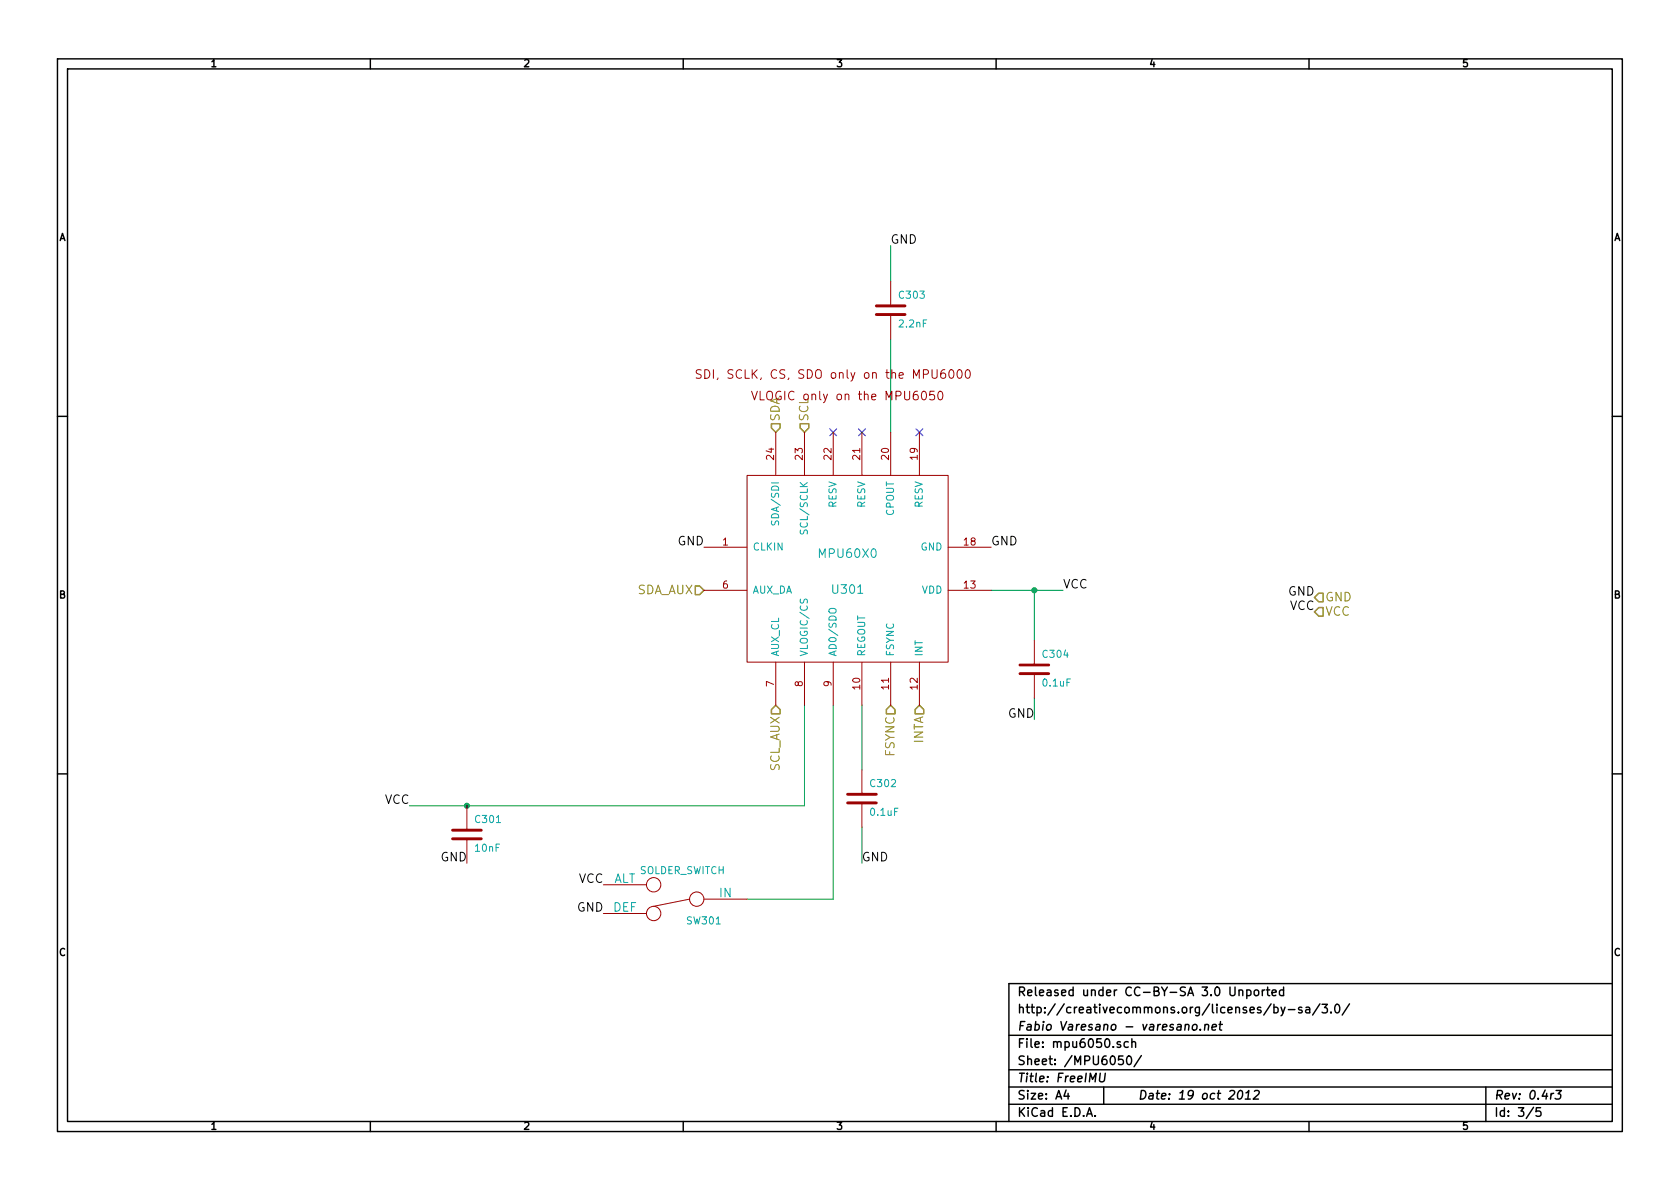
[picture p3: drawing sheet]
<svg xmlns="http://www.w3.org/2000/svg" width="297mm" height="210mm" viewBox="0 0 297 210" stroke-linecap="round" stroke-linejoin="round" font-family="sans-serif">
<g fill="none" stroke="#000" stroke-width=".25">
<path d="M10.2 10.4h276.6v189.7h-276.6zM11.9 12.2h273.2v186.1h-273.2zM65.5 10.4v1.8M120.8 10.4v1.8M176.1 10.4v1.8M231.4 10.4v1.8M10.2 73.6h1.7M285.1 73.6h1.7M10.2 136.8h1.7M285.1 136.8h1.7M219.1 175.2l.1-.1a.36 .36 0 0 1 .5 .2v.8M220.4 175.1a.48 .48 0 0 1 .7 .1v.7l-.2 .2-.5-.1"/>
<path d="M220.4 175.1v1.5M221.9 175.1h.3l.4 .3v.4l-.4 .3-.3-.1-.2-.2v-.4zM223.2 175.1v1M223.6 175.1h-.3l-.1 .3M223.9 175.1h.6M224.1 174.5v1.4l.4 .2M224.7 177.5l-1.3 2M224.9 175.6l.8-.2-.1-.3h-.5l-.2 .2 .1 .7h.6M225.2 178.2a.48 .48 0 0 1 .7 .1v.7l-.2 .1-.5-.1M225.2 177.6v1.5M226.5 178.1l.3 1M226.9 175.1a.48 .48 0 0 0-.6 .1v.7l.2 .2 .4-.1"/>
<path d="M226.9 174.5v1.6M227.2 178.1l-.5 1.4-.2 .1M227.8 178.5h1.2M230.2 178.2l-.4-.1-.2 .2 .1 .2 .5 .2v.3h-.6M230.9 178.2h.6l.1 .9M231.6 178.5h-.5a.3 .3 0 0 0-.3 .3 .3 .3 0 0 0 .3 .3l.5-.1M233.4 177.5l-1.3 2M233.8 177.6h.9l-.5 .6 .4 .1v.7l-.2 .1-.6-.1M235.3 179v.1M236.1 177.7l.3-.1a.86 .86 0 0 1 .5 .7 .86 .86 0 0 1-.4 .8 .81 .81 0 0 1-.4-1.4zM238.6 177.5l-1.3 2M285.1 173.9h-106.7v24.4"/>
<path d="M65.5 198.3v1.8M120.8 198.3v1.8M176.1 198.3v1.8M178.4 183.1h106.7M178.4 189.2h106.7M178.4 195.3h106.7M178.4 192.2h106.7M188.5 192.8l-.4 1h1M188.8 193.3v1.1M192.1 197.4l.5-1.5 .5 1.5M192.3 197h.7M193.6 197.3v.1"/>
<path d="M194.5 189.8l-.1 1.2 .3 .3h.2l.4-.3 .1-1.2M195.1 192.2v3.1M198.1 184.3l-.4-.1-.2 .2 .1 .2 .5 .2v.3h-.6M198.6 186.7h-.8l-.1 .8 .3-.2 .5 .1 .1 .2v.5l-.3 .2-.6-.2M199.3 186.9l.3-.2a.86 .86 0 0 1 .5 .8 .86 .86 0 0 1-.4 .8 .81 .81 0 0 1-.4-1.4zM199.5 184.3a.48 .48 0 0 0-.7 0v.8l.3 .1 .4-.1M200.1 184.3h.1a.36 .36 0 0 1 .6 .1v.8M200.1 183.7v1.5M201.8 186.7l-1.3 1.9M209.6 181.3l.2-.2 .4 .1-.1 1M210.9 181.3l.3-.2 .4 .2-.1 .7-.2 .2-.5-.2zM212.2 182v.2"/>
<path d="M213.1 181.3l.2-.2 .3 .1v1M213.1 181.1l-.1 1.1M214.3 181.7l.8-.2-.1-.3h-.6l-.1 .8 .2 .2 .4-.1M215.5 181.1h.6M215.8 180.6l-.2 1.4 .4 .2M219.1 192.9l.3-.1a.88 .88 0 0 1-.3 1.6l-.3-.3a1.17 1.17 0 0 1 .3-1.2zM220.2 194.4h.9M220.3 193.3l.5-.5-.2 1.6M221.8 193l.2-.2h.4l.3 .3-.2 .4-.9 .9h.9M231.4 198.3v1.8M262.7 192.2v6.1M271.1 195.8l-1.3 2"/>
<path d="M272.4 195.9h-.7l-.1 .7 .2-.1h.5l.2 .3-.1 .5-.2 .1-.6-.1M275.1 192.8h1l-.6 .6 .3 .1 .2 .2-.1 .4-.3 .3-.6-.2"/>
</g>
<path d="M157.5 43.4v6.4M157.5 59.9v16.5M175.3 104.4h12.7M182.9 104.4v8.9M142.2 124.7v17.8h-69.8M147.3 124.7v34.3h-15.2M152.4 124.7v11.4M182.9 123.4v3.8M152.4 146.3v6.3" fill="none" stroke="#00a000" stroke-width=".18"/>
<g fill="#00a000" stroke="#00a000" stroke-width=".25">
<circle cx="182.9" cy="104.4" r=".41"/>
<circle cx="82.5" cy="142.5" r=".41"/>
</g>
<path d="M136.4 74.9h1.5v.8l-.7 .7-.8-.7zM141.5 74.9h1.5v.8l-.8 .7-.7-.7zM122.9 103.6h.8l.8 .8-.8 .8h-.8zM233.2 107.4h.7v1.6h-.7l-.8-.8zM233.2 104.9h.7v1.5h-.7l-.8-.7zM137.2 124.7l.7 .8v.7h-1.5v-.7zM157.5 124.7l.7 .8v.7h-1.5v-.7zM162.6 124.7l.7 .8v.7h-1.5v-.7z" fill="none" stroke="#808000" stroke-width=".25"/>
<g fill="none" stroke="#a00000" stroke-width=".18">
<path d="M157.5 49.8v4.3M157.5 55.6v4.3M124 65.5a.62 .62 0 0 0-.8 0v.5l.7 .3v.5a.68 .68 0 0 1-.8 0M124.6 65.4a.77 .77 0 0 1 .9 .7 .77 .77 0 0 1-.9 .8zM132.9 69.2l.5 1.5 .5-1.5M137.2 76.4v7.7M142.2 76.4v7.7M147.3 76.4v7.7M152.4 76.4v7.7M157.5 76.4v7.7M162.6 76.4v7.7M165.2 69.2h-.8v.7l.2-.1h.5l.2 .3-.1 .5-.3 .1-.5-.1"/>
<path d="M166 69.3l.2-.1a.86 .86 0 0 1 .5 .7 .86 .86 0 0 1-.4 .8 .81 .81 0 0 1-.3-1.4zM168 65.5l.1-.1a.86 .86 0 0 1 .6 .7 .86 .86 0 0 1-.4 .8 .82 .82 0 0 1-.6-.6 .82 .82 0 0 1 .3-.8zM169.4 65.5l.2-.1a.86 .86 0 0 1 .5 .7 .86 .86 0 0 1-.4 .8 .81 .81 0 0 1-.3-1.4zM170.8 65.5l.2-.1a.86 .86 0 0 1 .6 .7 .86 .86 0 0 1-.4 .8 .81 .81 0 0 1-.4-1.4zM124.5 96.8h7.6M132.1 84.1h35.5v33h-35.5zM167.6 96.8h7.7M124.5 104.4h7.6M137.2 117.1v7.6M142.2 117.1v7.6M147.3 117.1v7.6M152.4 117.1v7.6"/>
<path d="M157.5 117.1v7.6M162.6 117.1v7.6M167.6 104.4h7.7M182.9 113.3v4.3M182.9 119.1v4.3M152.4 136.1v4.4M82.5 142.5v4.3M82.5 148.3v4.3M106.7 156.5h7.6M121.9 159l-6.3 1.3M124.5 159h7.6M152.4 142v4.3"/>
<path d="M106.7 161.5h7.6"/>
<circle cx="115.6" cy="156.5" r="1.27"/>
<circle cx="123.2" cy="159" r="1.27"/>
<circle cx="115.6" cy="161.5" r="1.27"/>
</g>
<path d="M154.9 55.6h5.1M154.9 54.1h5.1M180.3 119.1h5.1M180.3 117.6h5.1M80 148.3h5.1M80 146.8h5.1M149.9 142h5M149.9 140.5h5" fill="none" stroke="#a00000" stroke-width=".51"/>
<path d="M146.7 75.8l1.2 1.3M147.9 75.8l-1.2 1.3M151.8 75.8l1.2 1.3M153 75.8l-1.2 1.3M162 75.8l1.2 1.3M163.2 75.8l-1.2 1.3" fill="none" stroke="#0000c0" stroke-width=".18"/>
<path d="M136.5 92.1l-.1 .5 .1 .2 .5-.1 .2-.5 .2-.1 .3 .2-.1 .5M146.7 107.7a.81 .81 0 0 1 1.1 .2v.3a.86 .86 0 0 1-1.2-.1z" fill="none" stroke="#00a0a0" stroke-width=".18"/>
<g font-size="2.1">
<text x="157.5" y="43.2">GND</text>
<text x="119.7" y="96.5">GND</text>
<text x="175.3" y="96.5">GND</text>
<text x="188" y="104.1">VCC</text>
<text x="227.7" y="105.4">GND</text>
<text x="227.9" y="107.9">VCC</text>
<text x="178.2" y="127">GND</text>
<text x="67.9" y="142.2">VCC</text>
<text x="77.8" y="152.4">GND</text>
<text x="152.4" y="152.4">GND</text>
<text x="102" y="161.3">GND</text>
<text x="102.2" y="156.2">VCC</text>
<text x="179.9" y="179.3">http://creativecommons.org/licenses/by-sa/3.0/</text>
<text x="179.9" y="176.2">Released under CC-BY-SA 3.0 Unported</text>
<text x="179.9" y="185.4">File: mpu6050.sch</text>
<text x="179.9" y="182.3">Fabio Varesano - varesano.net</text>
<text x="179.9" y="191.5">Title: FreeIMU</text>
<text x="179.9" y="188.4">Sheet: /MPU6050/</text>
<text x="179.9" y="197.6">KiCad E.D.A.</text>
<text x="179.9" y="194.5">Size: A4</text>
<text x="201.2" y="194.5">Date: 19 oct 2012</text>
<text x="264.2" y="194.5">Rev: 0.4r3</text>
<text x="264.2" y="197.6">Id: 3/5</text>
</g>
<g font-size="2.1" fill="#a00000">
<text x="126.2" y="67.1">SDI, SCLK, CS, SDO only on the MPU6000</text>
<text x="134.8" y="70.9">VLOGIC only on the MPU6050</text>
<text x="143" y="74.5" transform="rotate(-90 143 74.5)">SCL</text>
</g>
<g font-size="2.1" fill="#808000">
<text x="137.9" y="74.5" transform="rotate(-90 137.9 74.5)">SDA</text>
<text x="112.4" y="105.2">SDA_AUX</text>
<text x="234.3" y="106.4">GND</text>
<text x="234.3" y="109">VCC</text>
<text x="163.3" y="131.6" transform="rotate(-90 163.3 131.6)">INTA</text>
<text x="137.9" y="136.5" transform="rotate(-90 137.9 136.5)">SCL_AUX</text>
<text x="158.2" y="133.8" transform="rotate(-90 158.2 133.8)">FSYNC</text>
</g>
<g font-size="2.1" fill="#00a0a0">
<text x="145" y="98.7">MPU60X0</text>
<text x="147.3" y="105.1">U301</text>
<text x="108.4" y="161.3">DEF</text>
<text x="108.4" y="156.2">ALT</text>
<text x="127.2" y="158.7">IN</text>
</g>
<g font-size="1.8">
<text x="37.3" y="11.9">1</text>
<text x="92.7" y="11.9">2</text>
<text x="148" y="11.9">3</text>
<text x="203.3" y="11.9">4</text>
<text x="258.6" y="11.9">5</text>
<text x="10.4" y="42.7">A</text>
<text x="285.3" y="42.7">A</text>
<text x="10.4" y="105.9">B</text>
<text x="285.3" y="105.9">B</text>
<text x="10.4" y="169.1">C</text>
<text x="285.3" y="169.1">C</text>
<text x="37.3" y="199.8">1</text>
<text x="92.7" y="199.8">2</text>
<text x="148" y="199.8">3</text>
<text x="203.3" y="199.8">4</text>
<text x="258.6" y="199.8">5</text>
</g>
<g font-size="1.8" fill="#00a0a0">
<text x="159.1" y="52.9">C303</text>
<text x="159.1" y="58">2.2nF</text>
<text x="148" y="89.9" transform="rotate(-90 148 89.9)">RESV</text>
<text x="153" y="89.9" transform="rotate(-90 153 89.9)">RESV</text>
<text x="163.2" y="89.9" transform="rotate(-90 163.2 89.9)">RESV</text>
<text x="137.8" y="92.2" transform="rotate(-90 137.8 92.2)">SDA/SDI</text>
<text x="142.9" y="93.9" transform="rotate(-90 142.9 93.9)">SCL/SCLK</text>
<text x="158.1" y="91.3" transform="rotate(-90 158.1 91.3)">CPOUT</text>
<text x="133.1" y="97.4">CLKIN</text>
<text x="162.7" y="97.4">GND</text>
<text x="133.1" y="105">AUX_DA</text>
<text x="162.9" y="105">VDD</text>
<text x="137.8" y="116.1" transform="rotate(-90 137.8 116.1)">AUX_CL</text>
<text x="142.9" y="116.1" transform="rotate(-90 142.9 116.1)">VLOGIC/CS</text>
<text x="148" y="116.1" transform="rotate(-90 148 116.1)">AD0/SDO</text>
<text x="153" y="116.1" transform="rotate(-90 153 116.1)">REGOUT</text>
<text x="158.1" y="116.1" transform="rotate(-90 158.1 116.1)">FSYNC</text>
<text x="163.2" y="116.1" transform="rotate(-90 163.2 116.1)">INT</text>
<text x="184.5" y="116.4">C304</text>
<text x="184.5" y="121.5">0.1uF</text>
<text x="154" y="139.2">C302</text>
<text x="84.2" y="145.6">C301</text>
<text x="154" y="144.3">0.1uF</text>
<text x="84.1" y="150.7">10nF</text>
<text x="113" y="154.6">SOLDER_SWITCH</text>
<text x="121.5" y="163.5">SW301</text>
</g>
<g font-size="1.8" fill="#a00000">
<text x="136.9" y="81.2" transform="rotate(-90 136.9 81.2)">24</text>
<text x="142" y="81.2" transform="rotate(-90 142 81.2)">23</text>
<text x="147.1" y="81.2" transform="rotate(-90 147.1 81.2)">22</text>
<text x="152.1" y="81.2" transform="rotate(-90 152.1 81.2)">21</text>
<text x="157.2" y="81.2" transform="rotate(-90 157.2 81.2)">20</text>
<text x="162.3" y="81.2" transform="rotate(-90 162.3 81.2)">19</text>
<text x="127.8" y="96.5">1</text>
<text x="170.5" y="96.5">18</text>
<text x="127.8" y="104.1">6</text>
<text x="170.5" y="104.1">13</text>
<text x="136.9" y="121.4" transform="rotate(-90 136.9 121.4)">7</text>
<text x="142" y="121.4" transform="rotate(-90 142 121.4)">8</text>
<text x="147.1" y="121.4" transform="rotate(-90 147.1 121.4)">9</text>
<text x="152.1" y="121.9" transform="rotate(-90 152.1 121.9)">10</text>
<text x="157.2" y="121.9" transform="rotate(-90 157.2 121.9)">11</text>
<text x="162.3" y="121.9" transform="rotate(-90 162.3 121.9)">12</text>
</g>
</svg>
